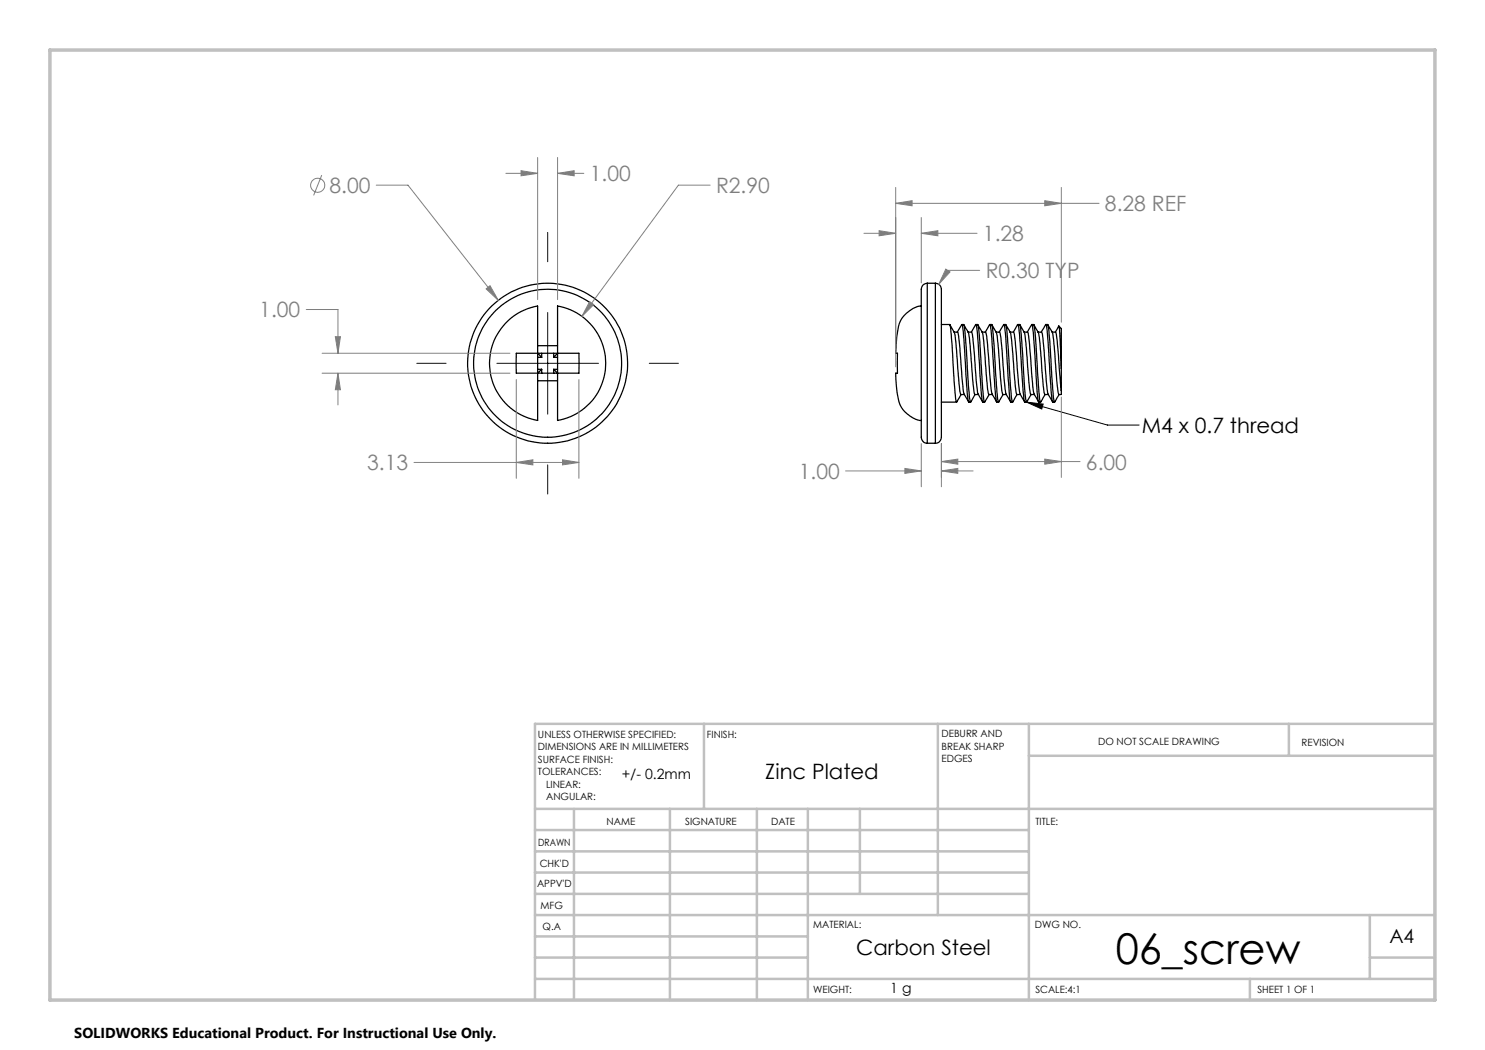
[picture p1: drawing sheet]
<svg xmlns="http://www.w3.org/2000/svg" width="297mm" height="210mm" viewBox="0 0 297 210" stroke-linecap="round" stroke-linejoin="round" font-family="sans-serif">
<g fill="none" stroke="#000" stroke-width=".25">
<path d="M185.5 56.6a1.66 1.66 0 0 0-1.2 2.2v25a14.3 14.3 0 0 0 .2 4.3l.3 .4 .7 .1M185.5 56.6v32M185.5 56.6h1.6M187.1 56.6a1.66 1.66 0 0 1 1.2 2.2v25a14.3 14.3 0 0 1-.2 4.3l-.4 .4-.6 .1M187.1 56.6v32M107.5 61.2a11.6 11.6 0 0 0-9.6 11.4 11.6 11.6 0 0 0 9.6 11.5v-9.5M107.5 70.7h-4.2l-.1 2 .1 1.9h4.2M107.5 61.2v9.5M107.5 70.7v3.9M107.5 76.2h4M107.5 74.6h4M107.5 69.1h4"/>
<path d="M107.5 70.7h4M107.5 70.7l.8 .8M107.5 71.5h.8M107.5 73.9h.8M108.3 70.7v.8M108.3 73.9v.7M108.3 73.9l-.8 .7M110.7 70.7v.8M110.7 73.9v.7M110.7 73.9l.8 .7M110.7 71.5h.8M110.7 73.9h.8"/>
<path d="M111.5 70.7v-9.5a11.6 11.6 0 0 1 9.6 11.4 11.6 11.6 0 0 1-9.6 11.5v-9.5M111.5 70.7h4.3v2v1.9h-4.3M111.5 70.7v3.9M111.5 70.7l-.8 .8M184.3 61.2h-.2a5.7 5.7 0 0 0-4.5 4.7l-.2 1.4-.3 3.4h.4v3.9h-.3a14.9 14.9 0 0 0 1.1 6.9 5.9 5.9 0 0 0 4 2.6M188.3 64.9h1.6a89.3 89.3 0 0 1 .9 11.3l.3 3.7 .2 .5 .9-1.5M190 64.9l.2 .5a5.3 5.3 0 0 1 1 3.5l.3 3a32.3 32.3 0 0 0 .7 7h.7M190.8 66.4l.8 .1 .1 .8 .8 9.4a5.3 5.3 0 0 0 1.2 3.7M192.3 64.9h.1a96.1 96.1 0 0 1 .9 12.2l.3 2.9 .1 .4h.4M192.3 64.9l-.8 1.5M192.4 64.9h.3a106.9 106.9 0 0 1 1 12.1l.4 3.4 .9-1.5M192.8 64.9l.2 .5a4.5 4.5 0 0 1 1 3.1l.2 3.6a35.5 35.5 0 0 0 .8 6.8"/>
<path d="M193.6 66.4h.7a77.1 77.1 0 0 1 1 10.3 5.3 5.3 0 0 0 1.2 3.7M194.3 66.4l.9-1.5a6.3 6.3 0 0 1 .3 2.8l.7 10.5 .4 2.2M195 78.9h.7M195.2 64.9h.3a59.9 59.9 0 0 1 .8 9.6l.3 4.5 .3 1.4 .9-1.5M195.6 64.9l.2 .5a4.6 4.6 0 0 1 1 3.2l.3 3.7a30.6 30.6 0 0 0 .7 6.6M196.4 66.4h.7a10.4 10.4 0 0 1 .5 4l.4 5.6a6.9 6.9 0 0 0 1.3 4.4M197.8 78.9h.7M197.9 64.9l-.8 1.5M197.9 64.9l.3 1.2 .4 5.3a64.6 64.6 0 0 0 .8 9h.3M198 64.9h.3a106.9 106.9 0 0 1 1 12.1l.2 2.9 .2 .5 .9-1.5h.7M198.4 64.9a4.4 4.4 0 0 1 1.1 2.5l.3 4.4a35.5 35.5 0 0 0 .8 7.1M199.2 66.4h.7l.1 .2 .8 9.4a7.2 7.2 0 0 0 1.3 4.4"/>
<path d="M199.8 66.4l.9-1.5a.76 .76 0 0 1 .3 .9l.5 8.2a29.4 29.4 0 0 0 .7 6.4h.3M200.8 64.9h.3a59.9 59.9 0 0 1 .8 9.6l.4 5 .2 .9 .9-1.5M201.2 64.9a5.4 5.4 0 0 1 1.2 4l.2 3.1a39.6 39.6 0 0 0 .8 6.9M202 66.4h.7a77.1 77.1 0 0 1 1 10.3 5.7 5.7 0 0 0 1.2 3.7M203.4 78.9h.6M203.5 64.9l-.8 1.5M203.5 64.9h.1a45 45 0 0 1 .7 8.5l.5 6.5 .1 .5h.4M203.6 64.9h.3a89.3 89.3 0 0 1 .9 11.3l.2 2.8 .3 1.4 .9-1.5M204 64.9l.2 .5a4.7 4.7 0 0 1 1 3.1l.2 3a36.8 36.8 0 0 0 .8 7.4M204.8 66.4h.7a10.4 10.4 0 0 1 .5 4l.4 5.6a6.9 6.9 0 0 0 1.3 4.4M206.2 78.9h.7M206.3 64.9a38.2 38.2 0 0 1 .8 8.1l.1 .8a30.6 30.6 0 0 0 .6 6.6h.3"/>
<path d="M206.3 64.9l-.8 1.5M206.4 64.9h.3a106.9 106.9 0 0 1 1 12.1l.2 2.9 .2 .5 .9-1.5h.7M206.8 64.9l.2 .5a4.8 4.8 0 0 1 1 3.3l.2 3a37.8 37.8 0 0 0 .8 7.2M207.6 66.4h.7M208.3 66.4l.3 1.3 .6 8.3a7.2 7.2 0 0 0 1.3 4.4M208.3 66.4l.9-1.5 .2 1.3 .4 5a62.5 62.5 0 0 0 .8 9.2M209.2 64.9h.3a59.9 59.9 0 0 1 .8 9.6l.4 5 .2 .9 .9-1.5M209.5 64.9l.3 .5a4.1 4.1 0 0 1 .9 2.9l.6 7.9 .3 2.3 .2 .4M210.4 66.4h.7a77.1 77.1 0 0 1 1 10.3l.2 1.4M211.7 65.2l-.6 1.2M211.8 65.2l.2 1.8 .3 6.7M211.8 65.2l.5 .5v8"/>
<path d="M211.8 78.9h.5M212.3 73.7v4.4M212.3 78.1v.8M185.5 88.6h1.6M188.3 80.4h3M196.6 80.4h.3M210.6 80.4h.3"/>
<circle cx="109.5" cy="72.7" r="14.8"/>
<circle cx="109.5" cy="72.6" r="16"/>
</g>
<g fill="none" stroke="#808080" stroke-width=".2">
<path d="M64.3 35l-1.6 4.1M75.2 37h6.4l18.1 23.1M101.2 34.7h6.3M104.2 34.1l3.3 .6-3.3 .5zM107.5 31.5v28.4M111.5 34.7l3.3-.6v1.1zM111.5 31.5v28.4M111.5 34.7h5.3M142 37h-6.3l-19.3 26.3M179.1 37.5v35.9M212.3 37.5v26.9M97.2 57.8l.8-.7 1.7 3z"/>
<path d="M172.8 46.7h6.3M175.8 46.1l3.3 .6-3.3 .5zM179.1 40.7l3.3-.6v1.1zM179.1 40.7h40.7M184.3 46.7l3.3-.6v1.1zM184.3 43.5v13.1M184.3 46.7h11.1M189.2 53.8l.8 .6-2.3 2.5zM195.9 54.1h-6.3l-1.9 2.8M209 40.1l3.3 .6-3.3 .5zM61.2 61.9h6.4v8.8M64.4 74.6h37.6"/>
<path d="M64.4 70.7h37.6M67.1 67.3h1l-.5 3.4zM67.6 74.6l.5 3.4h-1zM67.6 74.6v6.4M103.3 75.9v19.8M115.8 75.9v19.8M117.9 60.3l.8 .6-2.3 2.4zM212.3 79.4v16.1M82.8 92.5h33M103.3 92.5l3.3-.5v1zM112.5 92l3.3 .5-3.3 .5zM169.1 94.2h15.2"/>
<path d="M181 93.7l3.3 .5-3.3 .5zM184.3 88.7v8.7M188.3 94.2l3.3-.5v1zM188.3 92.3l3.3-.5v1zM188.3 88.7v8.7M188.3 94.2h6.3M188.3 92.3h27.7M209 91.8l3.3 .5-3.3 .5z"/>
<circle cx="63.5" cy="37.1" r="1.41"/>
</g>
<path d="M109.5 46.5v5.8M83.4 72.7h5.8M99.4 72.7h20.3M109.5 62.5v20.3M129.9 72.7h5.8M109.5 93v5.8M205.3 80.4l3.3 .4-.2 1zM205.3 80.4l16.2 4.6h6.3" fill="none" stroke="#000" stroke-width=".2"/>
<g fill="none" stroke="#c0c0c0" stroke-width=".5">
<path d="M140.8 144.8v17M187.6 144.8v38.2M205.8 144.8v55.2M205.8 151.2h81.2M257.8 144.8v6.4M287 144.8h-180v55.2M107 161.8h180M107 178.8h98.8M107 174.5h98.8M107 170.3h98.8M107 166h98.8M114.8 161.8v38.2"/>
<path d="M134 161.8v38.2M151.4 161.8v38.2M161.6 161.8v38.2M172 161.8v17M107 195.8h180M107 191.5h54.6M107 187.3h54.6M107 183h180M250 195.8v4.2M274 191.5h13M274 183v12.8"/>
</g>
<path d="M10 10h277v190h-277z" fill="none" stroke="#c0c0c0" stroke-width=".7"/>
<path d="M205.3 80.4l3.3 .4-.2 1z" fill="#000"/>
<path d="M97.2 57.8l2.5 2.3-1.7-3zM117.9 60.3l-1.5 3 2.3-2.4zM104.2 34.1l3.3 .6-3.3 .5zM111.5 34.7l3.3-.6v1.1zM67.6 74.6l.5 3.4h-1zM67.1 67.3h1l-.5 3.4zM112.5 92l3.3 .5-3.3 .5zM103.3 92.5l3.3-.5v1zM175.8 46.1l3.3 .6-3.3 .5zM184.3 46.7l3.3-.6v1.1zM188.3 94.2l3.3-.5v1zM181 93.7l3.3 .5-3.3 .5zM188.3 92.3l3.3-.5v1zM209 91.8l3.3 .5-3.3 .5zM179.1 40.7l3.3-.6v1.1zM209 40.1l3.3 .6-3.3 .5zM189.2 53.8l-1.5 3.1 2.3-2.5z" fill="#808080"/>
<text font-size="8.5" x="223.1" y="192.7">06_screw</text>
<g font-size="4.2" fill="#808080">
<text x="65.9" y="38.6">8.00</text>
<text x="118" y="36.2">1.00</text>
<text x="143.2" y="38.6">R2.90</text>
<text x="221" y="42.2">8.28 REF</text>
<text x="196.6" y="48.2">1.28</text>
<text x="197.1" y="55.7">R0.30 TYP</text>
<text x="51.9" y="63.5">1.00</text>
<text x="73.4" y="94.1">3.13</text>
<text x="159.8" y="95.8">1.00</text>
<text x="217.2" y="93.9">6.00</text>
</g>
<g font-size="4.2">
<text x="228.3" y="86.6">M4 x 0.7 thread</text>
<text x="153.1" y="155.7">Zinc Plated</text>
<text x="171.3" y="191">Carbon Steel</text>
</g>
<text font-size="3.9" x="277.9" y="188.5">A4</text>
<text font-size="2.9" x="14.9" y="207.6">SOLIDWORKS Educational Product. For Instructional Use Only.</text>
<g font-size="2.8">
<text x="124.4" y="155.7">+/- 0.2mm</text>
<text x="178.1" y="198.6">1 g</text>
</g>
<g font-size="2">
<text x="107.6" y="147.6">UNLESS OTHERWISE SPECIFIED:</text>
<text x="141.4" y="147.6">FINISH:</text>
<text x="188.3" y="147.5">DEBURR AND</text>
<text x="188.3" y="150">BREAK SHARP</text>
<text x="219.6" y="149">DO NOT SCALE DRAWING</text>
<text x="260.3" y="149.2">REVISION</text>
<text x="107.6" y="150.1">DIMENSIONS ARE IN MILLIMETERS</text>
<text x="107.6" y="152.6">SURFACE FINISH:</text>
<text x="107.6" y="155.1">TOLERANCES:</text>
<text x="188.3" y="152.5">EDGES</text>
<text x="109.2" y="157.6">LINEAR:</text>
<text x="109.2" y="160.1">ANGULAR:</text>
<text x="121.3" y="165">NAME</text>
<text x="137" y="164.9">SIGNATURE</text>
<text x="154.2" y="164.9">DATE</text>
<text x="207.1" y="164.9">TITLE:</text>
<text x="107.6" y="169.1">DRAWN</text>
<text x="107.9" y="173.3">CHK'D</text>
<text x="107.4" y="177.4">APPV'D</text>
<text x="108.1" y="181.8">MFG</text>
<text x="108.5" y="186">Q.A</text>
<text x="162.6" y="185.5">MATERIAL:</text>
<text x="207" y="185.5">DWG NO.</text>
<text x="162.6" y="198.5">WEIGHT:</text>
<text x="207.1" y="198.6">SCALE:4:1</text>
<text x="251.5" y="198.6">SHEET 1 OF 1</text>
</g>
</svg>
